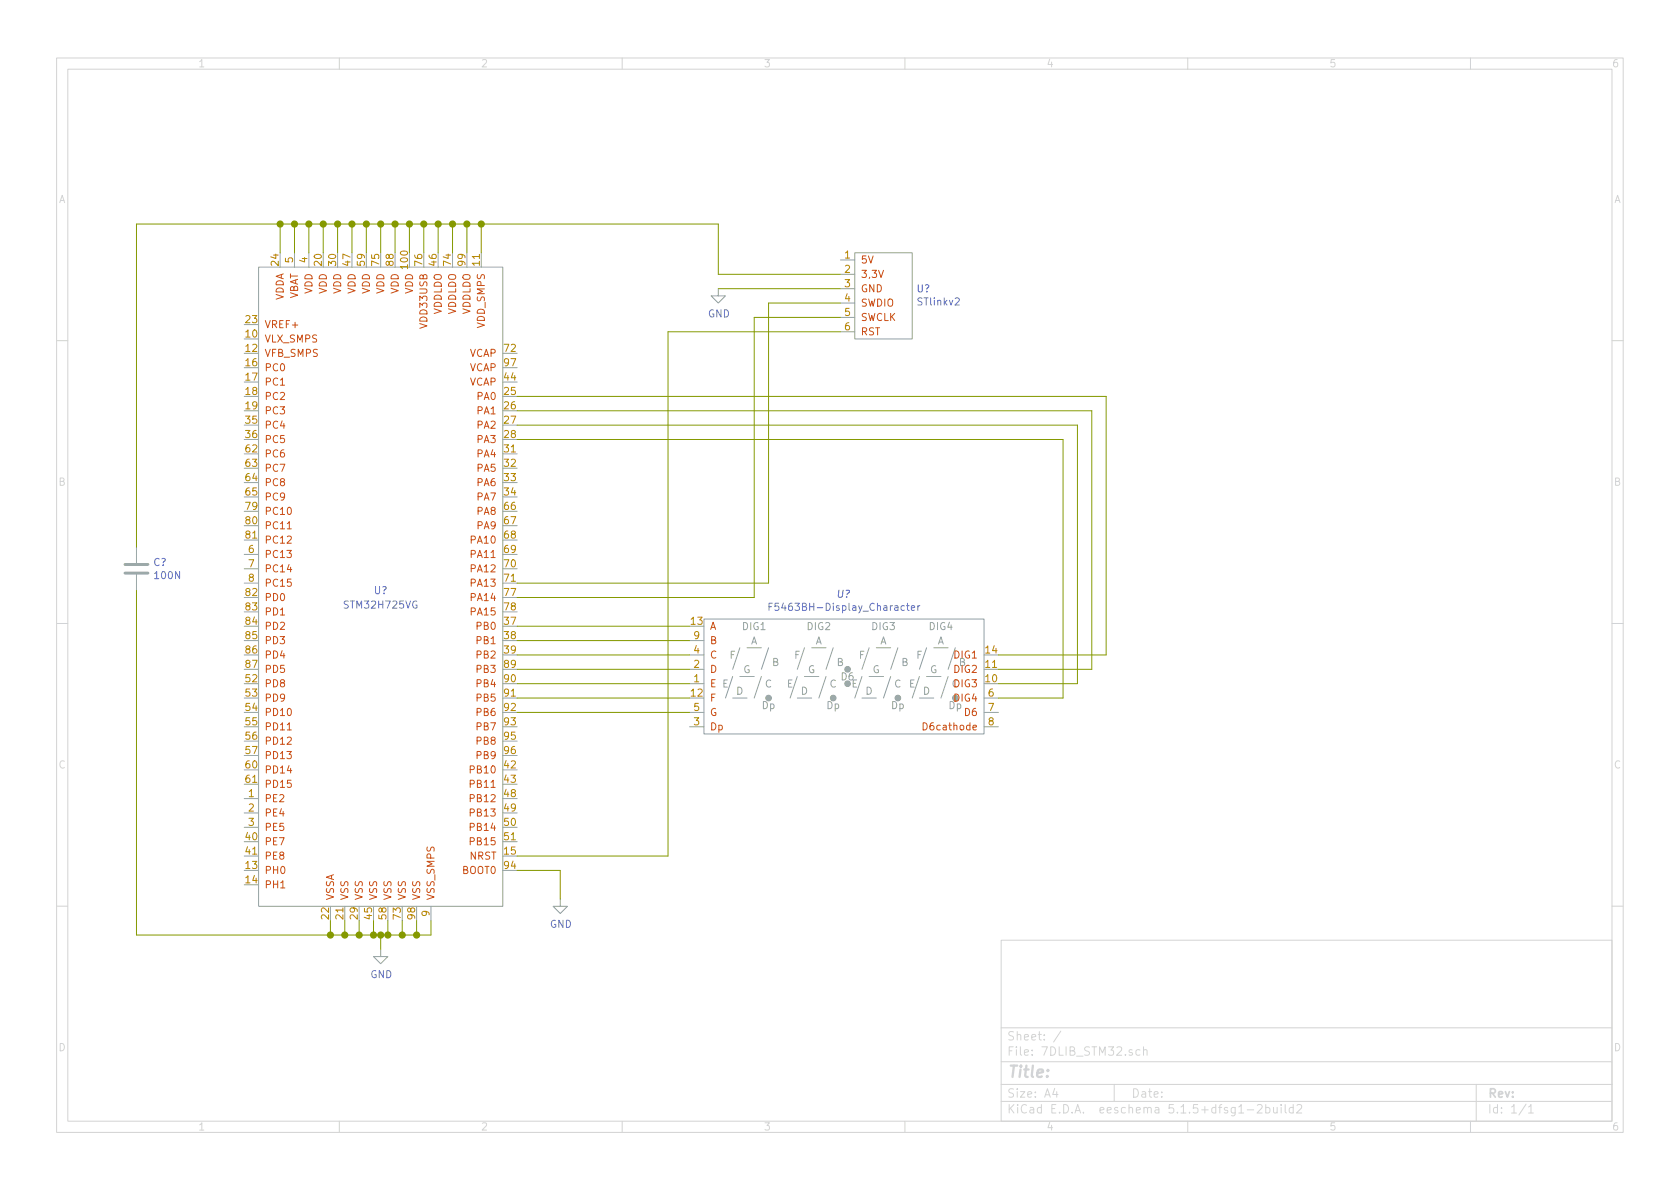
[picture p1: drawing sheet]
EESchema Schematic File Version 4
EELAYER 30 0
EELAYER END
$Descr A4 11693 8268
encoding utf-8
Sheet 1 1
Title ""
Date ""
Rev ""
Comp ""
Comment1 ""
Comment2 ""
Comment3 ""
Comment4 ""
$EndDescr
Wire Wire Line
	6950 4550 7700 4550
Wire Wire Line
	7600 4650 6950 4650
Wire Wire Line
	7500 4750 6950 4750
Wire Wire Line
	7400 4850 6950 4850
$Comp
L STM32:STM32H725VG U?
U 1 1
P 2650 4100
F 0 "U?" H 2650 4100 50  0000 C CNN
F 1 "STM32H725VG" H 2650 4000 50  0000 C CNN
F 2 "" H 2700 4100 50  0001 C CNN
F 3 "" H 2700 4100 50  0001 C CNN
	1    2650 4100
	1    0    0    -1  
$EndComp
Wire Wire Line
	1950 1750 1950 1550
Wire Wire Line
	1950 1550 2050 1550
Wire Wire Line
	3350 1550 3350 1750
Wire Wire Line
	3250 1750 3250 1550
Connection ~ 3250 1550
Wire Wire Line
	3250 1550 3350 1550
Wire Wire Line
	3150 1750 3150 1550
Connection ~ 3150 1550
Wire Wire Line
	3150 1550 3250 1550
Wire Wire Line
	3050 1750 3050 1550
Connection ~ 3050 1550
Wire Wire Line
	3050 1550 3150 1550
Wire Wire Line
	2950 1750 2950 1550
Connection ~ 2950 1550
Wire Wire Line
	2950 1550 3050 1550
Wire Wire Line
	2850 1750 2850 1550
Connection ~ 2850 1550
Wire Wire Line
	2850 1550 2950 1550
Wire Wire Line
	2750 1750 2750 1550
Connection ~ 2750 1550
Wire Wire Line
	2750 1550 2850 1550
Wire Wire Line
	2650 1750 2650 1550
Connection ~ 2650 1550
Wire Wire Line
	2650 1550 2750 1550
Wire Wire Line
	2550 1750 2550 1550
Connection ~ 2550 1550
Wire Wire Line
	2550 1550 2650 1550
Wire Wire Line
	2450 1750 2450 1550
Connection ~ 2450 1550
Wire Wire Line
	2450 1550 2550 1550
Wire Wire Line
	2350 1750 2350 1550
Connection ~ 2350 1550
Wire Wire Line
	2350 1550 2450 1550
Wire Wire Line
	2250 1750 2250 1550
Connection ~ 2250 1550
Wire Wire Line
	2250 1550 2350 1550
Wire Wire Line
	2150 1750 2150 1550
Connection ~ 2150 1550
Wire Wire Line
	2150 1550 2250 1550
Wire Wire Line
	2050 1750 2050 1550
Connection ~ 2050 1550
Wire Wire Line
	2050 1550 2150 1550
Wire Wire Line
	2300 6400 2300 6500
Wire Wire Line
	2300 6500 2400 6500
Wire Wire Line
	3000 6500 3000 6400
Wire Wire Line
	2900 6400 2900 6500
Connection ~ 2900 6500
Wire Wire Line
	2900 6500 3000 6500
Wire Wire Line
	2800 6400 2800 6500
Connection ~ 2800 6500
Wire Wire Line
	2800 6500 2900 6500
Wire Wire Line
	2700 6400 2700 6500
Connection ~ 2700 6500
Wire Wire Line
	2700 6500 2800 6500
Wire Wire Line
	2600 6400 2600 6500
Connection ~ 2600 6500
Wire Wire Line
	2500 6400 2500 6500
Connection ~ 2500 6500
Wire Wire Line
	2500 6500 2600 6500
Wire Wire Line
	2400 6400 2400 6500
Connection ~ 2400 6500
Wire Wire Line
	2400 6500 2500 6500
Wire Wire Line
	2600 6500 2650 6500
$Comp
L power:GND #PWR?
U 1 1
P 2650 6600
F 0 "#PWR?" H 2650 6350 50  0001 C CNN
F 1 "GND" H 2655 6427 50  0000 C CNN
F 2 "" H 2650 6600 50  0001 C CNN
F 3 "" H 2650 6600 50  0001 C CNN
	1    2650 6600
	1    0    0    -1  
$EndComp
Wire Wire Line
	2650 6600 2650 6500
Connection ~ 2650 6500
Wire Wire Line
	2650 6500 2700 6500
Wire Wire Line
	3600 4350 4800 4350
Wire Wire Line
	4800 4450 3600 4450
Wire Wire Line
	3600 4550 4800 4550
Wire Wire Line
	4800 4650 3600 4650
Wire Wire Line
	4800 4750 3600 4750
Wire Wire Line
	3600 4850 4800 4850
Wire Wire Line
	4800 4950 3600 4950
Wire Wire Line
	3600 2750 7700 2750
Wire Wire Line
	7700 2750 7700 4550
Wire Wire Line
	7600 2850 3600 2850
Wire Wire Line
	7600 2850 7600 4650
Wire Wire Line
	3600 2950 7500 2950
Wire Wire Line
	7500 2950 7500 4750
Wire Wire Line
	7400 3050 3600 3050
Wire Wire Line
	7400 3050 7400 4850
$Comp
L 7SEG:F5463BH-Display_Character U?
U 1 1
P 5900 4700
F 0 "U?" H 5875 5275 50  0000 C CIN
F 1 "F5463BH-Display_Character" H 5875 5184 50  0000 C CNN
F 2 "Display_7Segment:F5463BH" H 6000 5550 50  0001 C CNN
F 3 "" H 6000 5550 50  0001 C CNN
	1    5900 4700
	1    0    0    -1  
$EndComp
$Comp
L Device:C C?
U 1 1
P 950 3950
F 0 "C?" H 1065 3996 50  0000 L CNN
F 1 "100N" H 1065 3905 50  0000 L CNN
F 2 "" H 988 3800 50  0001 C CNN
F 3 "~" H 950 3950 50  0001 C CNN
	1    950  3950
	1    0    0    -1  
$EndComp
Wire Wire Line
	1950 1550 950  1550
Wire Wire Line
	950  1550 950  3800
Connection ~ 1950 1550
Wire Wire Line
	950  4100 950  6500
Wire Wire Line
	950  6500 2300 6500
Connection ~ 2300 6500
$Comp
L power:GND #PWR?
U 1 1
P 3900 6250
F 0 "#PWR?" H 3900 6000 50  0001 C CNN
F 1 "GND" H 3905 6077 50  0000 C CNN
F 2 "" H 3900 6250 50  0001 C CNN
F 3 "" H 3900 6250 50  0001 C CNN
	1    3900 6250
	1    0    0    -1  
$EndComp
Wire Wire Line
	3600 6050 3900 6050
Wire Wire Line
	3900 6050 3900 6250
$Comp
L STM32:STlinkv2 U?
U 1 1
P 6150 2050
F 0 "U?" H 6378 2101 50  0000 L CNN
F 1 "STlinkv2" H 6378 2010 50  0000 L CNN
F 2 "" H 6150 2050 50  0001 C CNN
F 3 "" H 6150 2050 50  0001 C CNN
	1    6150 2050
	1    0    0    -1  
$EndComp
Wire Wire Line
	5850 1900 5000 1900
Wire Wire Line
	5000 1900 5000 1550
Wire Wire Line
	5000 1550 3350 1550
Connection ~ 3350 1550
$Comp
L power:GND #PWR?
U 1 1
P 5000 2000
F 0 "#PWR?" H 5000 1750 50  0001 C CNN
F 1 "GND" H 5005 1827 50  0000 C CNN
F 2 "" H 5000 2000 50  0001 C CNN
F 3 "" H 5000 2000 50  0001 C CNN
	1    5000 2000
	1    0    0    -1  
$EndComp
Wire Wire Line
	5000 2000 5850 2000
Wire Wire Line
	5850 2200 5250 2200
Wire Wire Line
	5250 2200 5250 4150
Wire Wire Line
	5250 4150 3600 4150
Wire Wire Line
	5850 2300 4650 2300
Wire Wire Line
	4650 2300 4650 5950
Wire Wire Line
	4650 5950 3600 5950
Wire Wire Line
	5850 2100 5350 2100
Wire Wire Line
	5350 2100 5350 4050
Wire Wire Line
	5350 4050 3600 4050
$EndSCHEMATC
